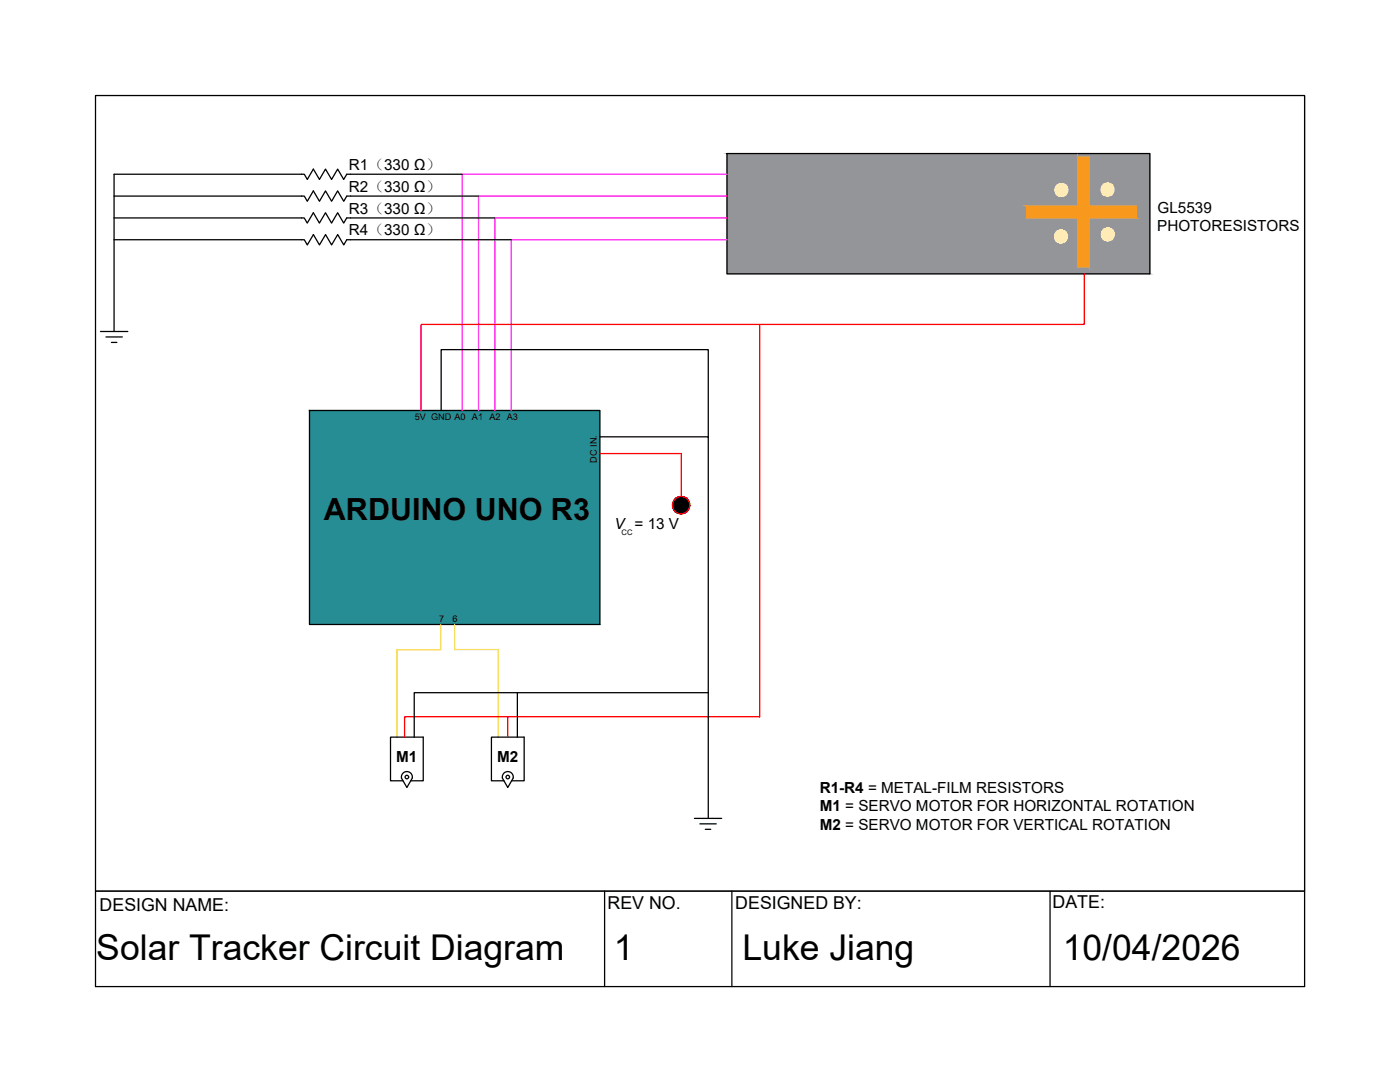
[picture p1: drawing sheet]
<svg xmlns="http://www.w3.org/2000/svg" width="279mm" height="216mm" viewBox="0 0 279 216" stroke-linecap="round" stroke-linejoin="round" font-family="sans-serif">
<!-- layer: 0 -->
<path d="M61.8 81.9l57.9 42.7v-42.7zM61.8 81.9l57.9 42.7h-57.9z" fill="#258d93" stroke="#258d93" stroke-width=".2"/>
<g fill="none" stroke="#000" stroke-width=".25">
<path d="M19.1 19.1h241.3v177.8h-241.3zM22.7 39.1h38l.6 1.1 1.2-2.1 1.3 2.1 1.2-2.1 1.2 2.1 1.2-2.1 1.2 2.1 .6-1.1h26.3M92.2 34.8h-23l-.6 1-1.2-2.1-1.2 2.1-1.2-2.1-1.2 2.1-1.3-2.1-1.2 2.1-.6-1h-37.9v31.3M145.1 30.6h84.4v24h-84.4zM22.7 43.5h38l.6 1 1.2-2.1 1.2 2.1 1.3-2.1 1.2 2.1 1.2-2.1 1.2 2.1 .6-1h29.6M22.7 47.8h38l.6 1.1 1.2-2.1 1.3 2.1 1.2-2.1 1.2 2.1 1.2-2.1 1.2 2.1 .6-1.1h32.8M20.1 66.1h5.4M21.1 67.2h3.3M22.2 68.3h1.1M61.8 81.9h57.9v42.7h-57.9zM88 81.9v-12.1h53.4v17.4M119.7 87.2h21.7v51"/>
<path d="M103.3 138.2v8.9M141.4 138.2h-58.7v8.9M141.4 138.2v25.1M80.1 155.2a1.1 1.1 0 0 1 1.1-1.2 1.1 1.1 0 0 1 1.1 1.2l-1.1 1.9-1.1-1.9M80.4 155.8h-2.5v-8.7h6.6v8.7h-2.5M100.3 155.2a1.1 1.1 0 0 1 1-1.2 1.1 1.1 0 0 1 1.1 1.2l-1.1 1.9-1-1.9M100.6 155.8h-2.5v-8.7h6.5v8.7h-2.5M19.1 177.8h241.3M120.7 177.8v19.1M138.6 163.3h5.4M139.7 164.4h3.2M140.8 165.5h1"/>
<path d="M146.1 177.8v19.1M209.6 177.8v19.1"/>
<circle cx="81.2" cy="155.1" r=".35"/>
<circle cx="101.3" cy="155.1" r=".35"/>
</g>
<path d="M145.1 30.6l84.4 24v-24zM145.1 30.6l84.4 24h-84.4z" fill="#939598" stroke="#939598" stroke-width=".2"/>
<g fill="#f8991e" stroke="#f8991e" stroke-width=".2">
<path d="M215.1 31.3l2.3 9.8v-9.8zM215.1 31.3l2.3 9.8h-2.3z"/>
<path d="M217.4 41.1l9.4 2.4v-2.4zM217.4 41.1l9.4 2.4h-9.4z"/>
<path d="M215.1 41.1l2.3 2.4v-2.4zM215.1 41.1l2.3 2.4h-2.3z"/>
<path d="M204.8 41.1l10.3 2.4v-2.4zM204.8 41.1l10.3 2.4h-10.3z"/>
<path d="M215.1 43.5l2.3 9.8v-9.8zM215.1 43.5l2.3 9.8h-2.3z"/>
</g>
<g fill="#feeab9" stroke="#feeab9" stroke-width=".2">
<path d="M211.6 45.9h.5zM211.4 45.9h.7z"/>
<path d="M211.4 45.9l.9 .1zM211.2 46h1.1z"/>
<path d="M211.2 46l1.3 .1zM211 46.1l.2-.1 1.3 .1z"/>
<path d="M211 46.1l1.7 .2-.2-.2zM210.8 46.3l.2-.2 1.7 .2z"/>
<path d="M210.8 46.3l2 .2-.1-.2zM210.8 46.3l2 .2h-2.1z"/>
<path d="M210.7 46.5l2.2 .1-.1-.1zM210.7 46.5l2.2 .1h-2.3z"/>
<path d="M210.6 46.6l2.4 .3-.1-.3zM210.6 46.6l2.4 .3h-2.5z"/>
<path d="M210.5 46.9l2.5 .2v-.2zM210.5 46.9l2.5 .2h-2.6z"/>
<path d="M210.4 47.1l2.6 .2v-.2zM210.4 47.1l2.6 .2h-2.6z"/>
<path d="M210.4 47.3l2.6 .2v-.2zM210.4 47.3l2.6 .2h-2.5z"/>
<path d="M210.5 47.5l2.4 .2 .1-.2zM210.5 47.5l2.4 .2h-2.3z"/>
<path d="M210.6 47.7l2.2 .2 .1-.2zM210.6 47.7l2.2 .2h-2.1z"/>
<path d="M210.7 47.9l2 .2 .1-.2zM210.7 47.9l2 .2h-1.9z"/>
<path d="M210.8 48.1l1.7 .1 .2-.1zM210.8 48.1l1.7 .1h-1.5z"/>
<path d="M211 48.2l1.3 .2 .2-.2zM211 48.2l1.3 .2z"/>
<path d="M211.2 48.4h1.1zM211.2 48.4h.9z"/>
<path d="M211.4 48.4h.7zM211.4 48.4l.4 .1z"/>
<path d="M211.7 36.6l.5 .1zM211.5 36.7h.7z"/>
<path d="M211.5 36.7h.9zM211.3 36.7h1.1z"/>
<path d="M211.3 36.7l1.3 .2zM211.1 36.9l.2-.2 1.3 .2z"/>
<path d="M211.1 36.9l1.6 .1-.1-.1zM210.9 37l.2-.1 1.6 .1z"/>
<path d="M210.9 37l2 .2-.2-.2zM210.9 37l2 .2h-2.1z"/>
<path d="M210.8 37.2l2.2 .2-.1-.2zM210.8 37.2l2.2 .2h-2.3z"/>
<path d="M210.7 37.4l2.4 .2-.1-.2zM210.7 37.4l2.4 .2h-2.5z"/>
<path d="M210.6 37.6l2.5 .2v-.2zM210.6 37.6l2.5 .2h-2.6z"/>
<path d="M210.5 37.8l2.6 .2v-.2zM210.5 37.8l2.6 .2h-2.6z"/>
<path d="M210.5 38l2.6 .2v-.2zM210.5 38l2.6 .2h-2.5z"/>
<path d="M210.6 38.2l2.4 .3 .1-.3zM210.6 38.2l2.4 .3h-2.3z"/>
<path d="M210.7 38.5l2.2 .2 .1-.2zM210.7 38.5l2.2 .2h-2.1z"/>
<path d="M210.8 38.7l1.9 .1 .2-.1zM210.8 38.7l1.9 .1h-1.8z"/>
<path d="M210.9 38.8l1.7 .2 .1-.2zM210.9 38.8l1.7 .2h-1.5z"/>
<path d="M211.1 39l1.3 .1 .2-.1zM211.1 39l1.3 .1z"/>
<path d="M211.3 39.1h1.1zM211.3 39.1l.9 .1z"/>
<path d="M211.5 39.2h.7zM211.5 39.2h.4z"/>
<path d="M220.9 36.5l.5 .1zM220.7 36.6h.7z"/>
<path d="M220.7 36.6l.9 .1zM220.5 36.7h1.1z"/>
<path d="M220.5 36.7l1.3 .1zM220.3 36.8l.2-.1 1.3 .1z"/>
<path d="M220.3 36.8l1.6 .1-.1-.1zM220.1 36.9l.2-.1 1.6 .1z"/>
<path d="M220.1 36.9l2 .2-.2-.2zM220.1 36.9l2 .2h-2.1z"/>
<path d="M220 37.1l2.2 .2-.1-.2zM220 37.1l2.2 .2h-2.3z"/>
<path d="M219.9 37.3l2.4 .2-.1-.2zM219.9 37.3l2.4 .2h-2.5z"/>
<path d="M219.8 37.5l2.5 .2v-.2zM219.8 37.5l2.5 .2h-2.5z"/>
<path d="M219.8 37.7l2.5 .2v-.2zM219.8 37.7l2.5 .2h-2.5z"/>
<path d="M219.8 37.9l2.5 .3v-.3zM219.8 37.9l2.5 .3h-2.5z"/>
<path d="M219.8 38.2l2.4 .2 .1-.2zM219.8 38.2l2.4 .2h-2.3z"/>
<path d="M219.9 38.4l2.2 .2 .1-.2zM219.9 38.4l2.2 .2h-2.1z"/>
<path d="M220 38.6l1.9 .1 .2-.1zM220 38.6l1.9 .1h-1.8z"/>
<path d="M220.1 38.7l1.7 .2 .1-.2zM220.1 38.7l1.7 .2h-1.5z"/>
<path d="M220.3 38.9l1.3 .1 .2-.1zM220.3 38.9l1.3 .1z"/>
<path d="M220.5 39h1.1zM220.5 39l.9 .1z"/>
<path d="M220.7 39.1h.7zM220.7 39.1h.4z"/>
<path d="M221 45.5h.4zM220.7 45.5h.7z"/>
<path d="M220.7 45.5l.9 .1zM220.5 45.6h1.1z"/>
<path d="M220.5 45.6l1.3 .1zM220.3 45.7l.2-.1 1.3 .1z"/>
<path d="M220.3 45.7l1.7 .2-.2-.2zM220.2 45.9l.1-.2 1.7 .2z"/>
<path d="M220.2 45.9l1.9 .1-.1-.1zM220.2 45.9l1.9 .1h-2.1z"/>
<path d="M220 46l2.3 .2-.2-.2zM220 46l2.3 .2h-2.4z"/>
<path d="M219.9 46.2l2.4 .2v-.2zM219.9 46.2l2.4 .2h-2.5z"/>
<path d="M219.8 46.4l2.6 .3-.1-.3zM219.8 46.4l2.6 .3h-2.6z"/>
<path d="M219.8 46.7l2.6 .2v-.2zM219.8 46.7l2.6 .2h-2.6z"/>
<path d="M219.8 46.9l2.5 .2 .1-.2zM219.8 46.9l2.5 .2h-2.5z"/>
<path d="M219.8 47.1l2.5 .2v-.2zM219.8 47.1l2.5 .2h-2.4z"/>
<path d="M219.9 47.3l2.2 .2 .2-.2zM219.9 47.3l2.2 .2h-2.1z"/>
<path d="M220 47.5l2 .2 .1-.2zM220 47.5l2 .2h-1.8z"/>
<path d="M220.2 47.7l1.6 .1 .2-.1zM220.2 47.7l1.6 .1h-1.5z"/>
<path d="M220.3 47.8l1.3 .1 .2-.1zM220.3 47.8l1.3 .1z"/>
<path d="M220.5 47.9h1.1zM220.5 47.9l.9 .1z"/>
<path d="M220.7 48h.7zM220.7 48h.5z"/>
</g>
<path d="M145.1 34.8h-52.9v47.1M145.1 39.1h-49.6v42.8M145.1 43.5h-46.3v38.4M145.1 47.8h-43.1v34.1" fill="none" stroke="#f0f" stroke-width=".25"/>
<path d="M87.9 124.6v5.1h-8.7v17.4M90.7 124.6v5h8.7v17.4" fill="none" stroke="#f8d731" stroke-width=".25"/>
<g fill="none" stroke="#f00" stroke-width=".25">
<path d="M216.4 54.6v10.1h-132.4v17.2M151.6 64.7v78.3h-70.9v4.1M119.7 90.5h16.3v8.6M101.3 143v4.1"/>
<circle cx="135.9" cy="100.8" r="1.73"/>
</g>
<g fill="#000" stroke="#000" stroke-width=".2">
<path d="M135.8 99.1h.5zM135.6 99.1h.7z"/>
<path d="M135.6 99.1l1 .1zM135.3 99.2h1.3z"/>
<path d="M135.3 99.2l1.5 .1zM135.1 99.3l.2-.1 1.5 .1z"/>
<path d="M135.1 99.3l1.9 .1-.2-.1zM134.9 99.4l.2-.1 1.9 .1z"/>
<path d="M134.9 99.4l2.3 .2-.2-.2zM134.7 99.6l.2-.2 2.3 .2z"/>
<path d="M134.7 99.6l2.7 .2-.2-.2zM134.7 99.6l2.7 .2h-2.9z"/>
<path d="M134.5 99.8l3 .2-.1-.2zM134.5 99.8l3 .2h-3.1z"/>
<path d="M135.6 102.5h.7zM135.6 102.5h.5z"/>
<path d="M135.3 102.4h1.3zM135.3 102.4l1 .1z"/>
<path d="M135.1 102.3l1.5 .1 .2-.1zM135.1 102.3l1.5 .1z"/>
<path d="M134.9 102.1l1.9 .2 .2-.2zM134.9 102.1l1.9 .2h-1.7z"/>
<path d="M134.7 102l2.3 .1 .2-.1zM134.7 102l2.3 .1h-2.1z"/>
<path d="M134.5 101.8l2.7 .2 .2-.2zM134.5 101.8l2.7 .2h-2.5z"/>
<path d="M134.4 100l3.2 .3-.1-.3zM134.4 100l3.2 .3h-3.3z"/>
<path d="M134.4 101.5l3 .3 .1-.3zM134.4 101.5l3 .3h-2.9z"/>
<path d="M134.3 100.3l3.3 .2v-.2zM134.3 100.3l3.3 .2h-3.4z"/>
<path d="M134.3 101.3l3.2 .2 .1-.2zM134.3 101.3l3.2 .2h-3.1z"/>
<path d="M134.2 100.5l3.5 .3-.1-.3zM134.2 100.5l3.5 .3h-3.5z"/>
<path d="M134.2 101l3.4 .3v-.3zM134.2 101l3.4 .3h-3.3z"/>
<path d="M134.2 100.8l3.4 .2 .1-.2zM134.2 100.8l3.4 .2h-3.4z"/>
</g>
<path d="M19.1 19.1h241.3v158.7h-241.3z" fill="none" stroke="#000" stroke-width=".2"/>
<g font-size="7.1">
<text x="19.2" y="191.5">Solar Tracker Circuit Diagram</text>
<text x="122.5" y="191.5">1</text>
<text x="148.2" y="191.5">Luke Jiang</text>
<text x="212.1" y="191.5">10/04/2026</text>
</g>
<text font-size="6.1" x="64.7" y="103.8">ARDUINO UNO R3</text>
<g font-size="3.5">
<text x="19.9" y="181.7">DESIGN NAME:</text>
<text x="121.3" y="181.5">REV NO.</text>
<text x="146.7" y="181.4">DESIGNED BY:</text>
<text x="210.1" y="181.1">DATE:</text>
</g>
<g font-size="3">
<text x="69.6" y="33.9">R1（330 Ω）</text>
<text x="69.6" y="38.2">R2（330 Ω）</text>
<text x="69.6" y="42.8">R3（330 Ω）</text>
<text x="69.6" y="46.9">R4（330 Ω）</text>
<text x="231" y="46.1">PHOTORESISTORS</text>
<text x="231" y="42.4">GL5539</text>
<text x="122.7" y="105.6">V = 13 V</text>
<text x="79" y="152.1">M1</text>
<text x="99.2" y="152.1">M2</text>
<text x="163.6" y="158.2">R1-R4 = METAL-FILM RESISTORS</text>
<text x="163.6" y="161.9">M1 = SERVO MOTOR FOR HORIZONTAL ROTATION</text>
<text x="163.6" y="165.6">M2 = SERVO MOTOR FOR VERTICAL ROTATION</text>
</g>
<g font-size="1.8">
<text x="82.8" y="83.7">5V GND A0 A1 A2 A3</text>
<text x="119.1" y="92.3" transform="rotate(-90 119.1 92.3)">DC IN.</text>
<text x="87.6" y="124.1">7</text>
<text x="90.3" y="124.1">6</text>
</g>
<text font-size="1.5" x="124.1" y="106.7">CC</text>
</svg>
